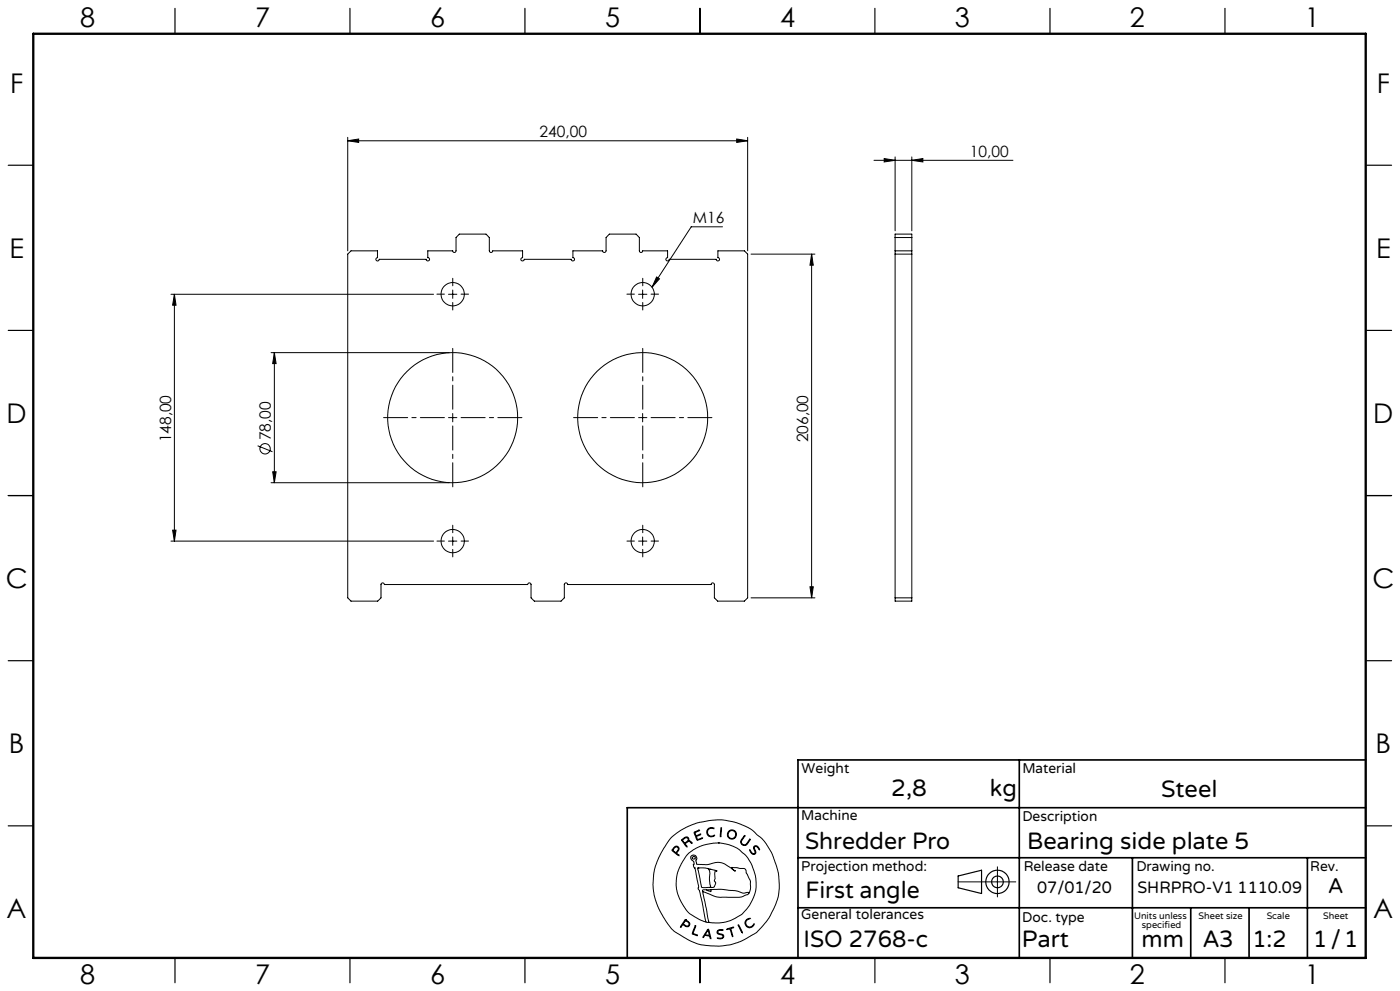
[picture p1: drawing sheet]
<svg xmlns="http://www.w3.org/2000/svg" width="420mm" height="297mm" viewBox="0 0 420 297" stroke-linecap="round" stroke-linejoin="round" font-family="sans-serif">
<g fill="none" stroke="#000" stroke-width=".3">
<path d="M104.3 42.2l3.3-.5v1zM104.3 41.2v34M104.3 42.2h120M221 41.7l3.3 .5-3.3 .5zM224.3 41.2v34M262.2 48h41.7M265.3 47.5l3.2 .5-3.2 .5zM268.5 47v22.2M273.5 48l3.4-.5v1zM273.5 47v22.2M104.3 76.2l1-1h7.9v2a.5 .5 0 0 0-.4 .5 .5 .5 0 0 0 .5 .5 .5 .5 0 0 0 .5-.5h14a.51 .51 0 0 0 .5 .5 .51 .51 0 0 0 .6-.5 .51 .51 0 0 0-.6-.5v-2h7.5a.49 .49 0 0 0 .5 .5 .49 .49 0 0 0 .5-.5v-4l1-1h8l1 1v4a.51 .51 0 0 0 .5 .5 .51 .51 0 0 0 .5-.5h9v2a.5 .5 0 0 0-.5 .5 .5 .5 0 0 0 .5 .5 .5 .5 0 0 0 .5-.5h14a.51 .51 0 0 0 .5 .5 .51 .51 0 0 0 .6-.5 .51 .51 0 0 0-.5-.5v-2h8.9a.51 .51 0 0 0 .5 .5 .51 .51 0 0 0 .5-.5v-4l1-1h8l1 1v4a.49 .49 0 0 0 .5 .5 .49 .49 0 0 0 .5-.5h7.5v2a.5 .5 0 0 0-.5 .5 .5 .5 0 0 0 .5 .5 .5 .5 0 0 0 .5-.5h14a.51 .51 0 0 0 .5 .5 .51 .51 0 0 0 .6-.5 .51 .51 0 0 0-.5-.5v-2h7.9l1 1v103l-1 1h-8l-1-1v-4a.49 .49 0 0 0-.5-.5 .49 .49 0 0 0-.5 .5h-43a.51 .51 0 0 0-.5-.5 .51 .51 0 0 0-.5 .5v4l-1 1h-8l-1-1v-4a.51 .51 0 0 0-.5-.5 .51 .51 0 0 0-.5 .5h-43a.51 .51 0 0 0-.5-.5 .51 .51 0 0 0-.5 .5v4l-1 1h-8l-1-1zM216.7 68h-9.3l-11.8 18.1"/>
<path d="M225.3 76.2h19.2M243.5 76.2v103M243.5 76.2l.5 3.3h-1zM268.5 70.2h5v110h-5zM268.5 76.2h5M268.5 75.2h5M268.5 71.2h5M51.3 88.2h78.8M52.3 88.2l.5 3.3h-1zM52.3 88.2v74M134.5 88.2h2.6M135.8 86.9v2.5"/>
<path d="M191.6 88.2h2.5M192.8 86.9v2.5M197 83l.8 .6-2.2 2.5zM81.3 105.7h53.5M82.3 105.7l.5 3.3h-1zM82.3 105.7v39M77.3 133.6l4.4 1.8M134.5 125.2h2.6M135.8 123.9v2.5M191.6 125.2h2.5M192.8 123.9v2.5M51.8 158.9h1l-.5 3.3z"/>
<path d="M81.3 144.7h53.5M81.8 141.4h1l-.5 3.3zM51.3 162.2h78.8M134.5 162.2h2.6M135.8 160.9v2.5M191.6 162.2h2.5M192.8 160.9v2.5M225.3 179.2h19.2M243 175.9h1l-.5 3.3zM268.5 179.2h5M201.3 251.1l2.8-2.2 4.5-2.1 4.8-1 3.2-.1 3.7 .7 3.3 1.2 2 1.1 2.8 2.4 1.5 1.8 1.8 3.2 1.8 5.3 .3 3.5-.2 3-.8 2.8-1.7 3.7-1.8 2.5a16.5 16.5 0 0 1-6.7 5l-3.3 1.2-2.9 .4h-3.4l-2.9-.4-3.7-1.5-3.8-2.3-1.1-.9-1.2-1.6-2.3-3.7-1.2-2.8-.6-2.2-.3-3.1 .3-3.5 .9-3.2 2-4zM202 254.1l.7-.5 .6 .1 .4 .6-.1 .6a.64 .64 0 0 0-.3 1.1l.4 .5-1.7-1.2a.52 .52 0 0 1-.4-.5 .52 .52 0 0 1 .4-.6z"/>
<path d="M202.4 254l.4-.2 .5 .1 .2 .5-.2 .4a.73 .73 0 0 1-.7 .6 .73 .73 0 0 1-.7-.7zM204.5 251.6l1.1-.7h.6l.4 .3 .1 .8 .6 .2 .3 .5-.8-.5-.6 .2a.61 .61 0 0 0-.6 .5 .61 .61 0 0 0 .5 .7l-.1 .3-1.5-2zM204.8 251.7l.8-.6h.6l.2 .6-.5 .6a.52 .52 0 0 1-.6 .3 .52 .52 0 0 1-.4-.5zM208.2 249.4l1.7-.6-1 .5a.57 .57 0 0 0-.2 .9 .57 .57 0 0 0 .9 0l.6-.2-.8 .5a.46 .46 0 0 0-.5 .4 .46 .46 0 0 0 .3 .5l.1 .2 1.5-.5-1.7 .7zM212.3 248.5l.8-.5 1 .2 .1 .2-.9-.2-.7 .3-.3 .5v.7l.1 .4 .6 .4 1.3-.2a.53 .53 0 0 1-.3 .5 .53 .53 0 0 1-.5 0l-.9-.2-.4-.4-.2-1zM215.5 252.6l2.7 .4 3 1.2 2.3 1.9 .9 1.2 1.3 2.2 1.1 3.8-.1 3.5-.8 2.5a11.7 11.7 0 0 1-8.9 7.2l-2.6 .1-1.7-.2M215.5 252.6l-4.1 .6-3.4 1.5-2.1 1.8-2.1 3.5-.5 1.4-.4 2 .1 3 .9 2.9 2 3.4a9.1 9.1 0 0 0 4 2.9l1.9 .8M215.5 252.6h.1M216.3 248.1h.2v.6l-.2 1.9-.2 .2zM223.3 250.5l.1-.1 .1 .2-1.1 1.6 .2 .7 .7 .3a3.3 3.3 0 0 0 1.7-1.7v.2l-1 1.5-.4 .2-.7-.1-.6-.5-.1-.6zM224.9 254.7l.7 .9 .5 .3 .4-.3-.4-1.4 .2-.6h.9l.7 1-.1 .1-.9-1-.5 .1-.1 .4 .5 1.4-.6 .5-.9-.5zM299.2 259.8v9"/>
<path d="M205.6 275.6l-1.4 2-.1 .2h.2a.69 .69 0 0 1 .6-.6 .69 .69 0 0 1 .8 .4l.9 .1 .3-.9-1.3-1.2M205.6 275.6h.1M205.6 275.9l-.3 .5M205.7 275.9l1 .9-.1 .6-.6 .1a.7 .7 0 0 1-.9-.9l.2-.2M205.7 275.9h.1M208.5 277.5l.2-.1v.2l-.5 1.4a.56 .56 0 0 0-.2 .7 .56 .56 0 0 0 .7 .3l.5 .4-1.6-.6zM209.3 260.2l2.3-.1 3.1 .8 .4 .3a.35 .35 0 0 0-.5-.2 .35 .35 0 0 0-.1 .5v1.8l-.2 .7 .4 .8-.4 1-.5 .2h-2.6a.85 .85 0 0 1-.8-.2 .85 .85 0 0 1-.1-.9zM209.4 260.1h.1M210.8 267.2l1.9 9.2M210.8 267.2l3.7 1.5 1.3 .2h6.3l2.1-.8 .4-.3M211.8 276.4h.9M211.9 266.7h-1.1v.5"/>
<path d="M212.1 260.2a2.12 2.12 0 0 1 .8 2.7v1.9l.3 .9-.3 .2M212.3 278.6l.1-.1a4.3 4.3 0 0 1 .9 2.6v.2h-.2a.74 .74 0 0 0-.8-.8l-.2-.1a.82 .82 0 0 0-1.1 .6l-.1-.3zM212.3 278.9l.4 .9a.4 .4 0 0 1-.1 .6 .4 .4 0 0 1-.6-.2l-.4-.1zM212.4 278.9h.1M212.7 276.4h.1M213 260.6h.1M213.3 266.6l3.2-.1 4.2 .4 2.3 .8 1.1-.2a.3 .3 0 0 1 .4-.1 .3 .3 0 0 1 .1 .4M213.3 266.6v.6l-1.4-.5M213.3 266.6l-1.4 .1M215.3 278.9l.6-.3 1 .1v.2h-1.4l-.2 .6 .3 .2 1.4 .5 .1 .5-.2 .4-.6 .3-1.1-.2h1.1l.6-.5-.3-.5-1.4-.5-.1-.4zM218 278.4l2.1-.5-.8 .4 .5 2.4-.8-2.3-.8 .2zM221.5 277.2l1.2 2.2v.2z"/>
<path d="M221.5 277.1h.1M224 275.6l.7-.4 .3 .1-.8 .4-.4 .6v.6l.5 .7 .9 .2 .9-.9a.41 .41 0 0 1 .1 .5 .41 .41 0 0 1-.4 .2l-1 .5-.9-.5-.4-1.1zM224.6 267.8l.5-1.4v-2.3l-1.7-3.8-3.9-.3 .3 .5 .8 .6h-.1l-3.1-2.2-1.7-.5-3.6 .7-3-.1-.3-.9 .3-.8-.3-.7-.6-.3-.7 .1-.3 .4v.4l1 1.1-.1 1.4 .4 .5 1.1 5.4-.2 .8 .4 .4 .3 1.1 1.7 8.5M287.4 264.3h17.3"/>
<circle cx="135.8" cy="88.2" r="3.5"/>
<circle cx="192.8" cy="88.2" r="3.5"/>
<circle cx="79.5" cy="134.5" r="1.56"/>
<circle cx="135.8" cy="125.2" r="19.5"/>
<circle cx="192.8" cy="125.2" r="19.5"/>
<circle cx="135.8" cy="162.2" r="3.5"/>
<circle cx="192.8" cy="162.2" r="3.5"/>
<circle cx="208.1" cy="257.1" r=".44"/>
<circle cx="219.5" cy="250.1" r="1.17"/>
<circle cx="219.6" cy="250.1" r="1.38"/>
</g>
<g fill="none" stroke="#000" stroke-width=".35">
<path d="M52.5 2.5v7.5M105 2.5v7.5M157.5 2.5v7.5M210 2.5v7.5M262.5 2.5v7.5M315 2.5v7.5M367.5 2.5v7.5M2.5 49.5h7.5M410 49.5h7.5M2.5 99h7.5M410 99h7.5M2.5 148.5h7.5"/>
<path d="M410 148.5h7.5M2.5 198h7.5M410 198h7.5M2.5 247.5h7.5M410 247.5h7.5M287.4 262.5l7.1-1.7v7l-7.1-1.7zM52.5 287v7.5M105 287v7.5M157.5 287v7.5M210 287v7.5M262.5 287v7.5M315 287v7.5"/>
<path d="M367.5 287v7.5"/>
<circle cx="299.2" cy="264.3" r="3.5"/>
<circle cx="299.2" cy="264.3" r="1.75"/>
</g>
<path d="M133.3 125.2h-18.2M135.8 122.7v-18.3M135.8 127.7v18.2M138.3 125.2h18.3M190.3 125.2h-18.2M192.8 122.7v-18.3M192.8 127.7v18.2M195.3 125.2h18.3" fill="none" stroke="#000" stroke-width=".3" stroke-dasharray="15.2 1.3 1.3 1.3" stroke-dashoffset="8"/>
<g fill="none" stroke="#000" stroke-width=".3" stroke-dasharray="15.2 1.3 1.3 1.3">
<path d="M133.3 88.2h-2.2M135.8 85.7v-2.3M135.8 90.7v2.2M138.3 88.2h2.3M190.3 88.2h-2.2M192.8 85.7v-2.3M192.8 90.7v2.2M195.3 88.2h2.3M135.8 159.7v-2.3M192.8 159.7v-2.3M133.3 162.2h-2.2M135.8 164.7v2.2"/>
<path d="M138.3 162.2h2.3M190.3 162.2h-2.2M192.8 164.7v2.2M195.3 162.2h2.3"/>
</g>
<path d="M305.8 227.7v59.2M409.7 227.7h-170.3v59.2M239.4 257.1h170.3M339.7 257.1v29.9M392.2 257.1v29.8M409.7 242.1h-221.5v45M239.4 272.1h170.3M357.2 272.1v14.8M374.7 272.1v14.8" fill="none" stroke="#000" stroke-width=".5"/>
<path d="M10 10.1h399.7v277h-399.7z" fill="none" stroke="#000" stroke-width=".7"/>
<g fill="#000">
<path d="M197 83l.8 .6-2.2 2.5z"/>
<path d="M104.3 42.2l3.3-.5v1zM221 41.7l3.3 .5-3.3 .5z"/>
<path d="M265.3 47.5l3.2 .5-3.2 .5zM273.5 48l3.4-.5v1z"/>
<path d="M82.3 105.7l.5 3.3h-1zM81.8 141.4h1l-.5 3.3z"/>
<path d="M51.8 158.9h1l-.5 3.3zM52.3 88.2l.5 3.3h-1zM243 175.9h1l-.5 3.3zM243.5 76.2l.5 3.3h-1z"/>
</g>
<g font-size="8.1">
<text x="24" y="8">8</text>
<text x="76.5" y="8">7</text>
<text x="129" y="8">6</text>
<text x="181.5" y="8">5</text>
<text x="234" y="8">4</text>
<text x="286.5" y="8">3</text>
<text x="339" y="8">2</text>
<text x="391.5" y="8">1</text>
<text x="3" y="27.7">F</text>
<text x="413" y="27.7">F</text>
<text x="2.8" y="77.2">E</text>
<text x="412.8" y="77.2">E</text>
<text x="2" y="126.7">D</text>
<text x="412" y="126.7">D</text>
<text x="1.7" y="176.2">C</text>
<text x="411.7" y="176.2">C</text>
<text x="2.7" y="225.7">B</text>
<text x="412.7" y="225.7">B</text>
<text x="2" y="275.2">A</text>
<text x="412" y="275.2">A</text>
<text x="24" y="295">8</text>
<text x="76.5" y="295">7</text>
<text x="129" y="295">6</text>
<text x="181.5" y="295">5</text>
<text x="234" y="295">4</text>
<text x="286.5" y="295">3</text>
<text x="339" y="295">2</text>
<text x="391.5" y="295">1</text>
</g>
<g font-size="7.1">
<text x="267.4" y="238.5">2,8</text>
<text x="297" y="238.5">kg</text>
<text x="348.3" y="239">Steel</text>
<text x="241.5" y="254.4">Shredder Pro</text>
<text x="308.1" y="254.4">Bearing side plate 5</text>
<text x="241.6" y="269.2">First angle</text>
<text x="241.1" y="283.7">ISO 2768-c</text>
<text x="306.6" y="283.9">Part</text>
<text x="342.5" y="283.9">mm</text>
<text x="360.9" y="283.8">A3</text>
<text x="375.7" y="283.9">1:2</text>
<text x="393.9" y="283.9">1/1</text>
</g>
<text font-size="6.3" x="398.5" y="267.7">A</text>
<g font-size="4.9">
<text x="311.2" y="267.6">07/01/20</text>
<text x="341.2" y="267.6">SHRPRO-V1 1110.09</text>
</g>
<g font-size="4.7">
<text x="161.9" y="41.1">240,00</text>
<text x="291" y="47">10,00</text>
<text x="207.9" y="66.9">M16</text>
<text x="81.3" y="131.9" transform="rotate(-90 81.3 131.9)">78,00</text>
<text x="51.3" y="132.6" transform="rotate(-90 51.3 132.6)">148,00</text>
<text x="242.5" y="132.6" transform="rotate(-90 242.5 132.6)">206,00</text>
</g>
<g font-size="4.2">
<text x="240.5" y="231.7">Weight</text>
<text x="306.7" y="231.7">Material</text>
<text x="240.4" y="245.9">Machine</text>
<text x="306.7" y="246.1">Description</text>
<text x="240.4" y="261.1">Projection method:</text>
<text x="307.1" y="261">Release date</text>
<text x="340.9" y="261">Drawing no.</text>
<text x="393.1" y="261">Rev.</text>
<text x="240.4" y="275.6">General tolerances</text>
<text x="306.7" y="276.2">Doc. type</text>
</g>
<g font-size="2.8">
<text x="340.2" y="275.3">Units unless</text>
<text x="359.6" y="275.3">Sheet size</text>
<text x="380" y="275.3">Scale</text>
<text x="396.9" y="275.3">Sheet</text>
<text x="342.6" y="278.2">specified</text>
</g>
</svg>
